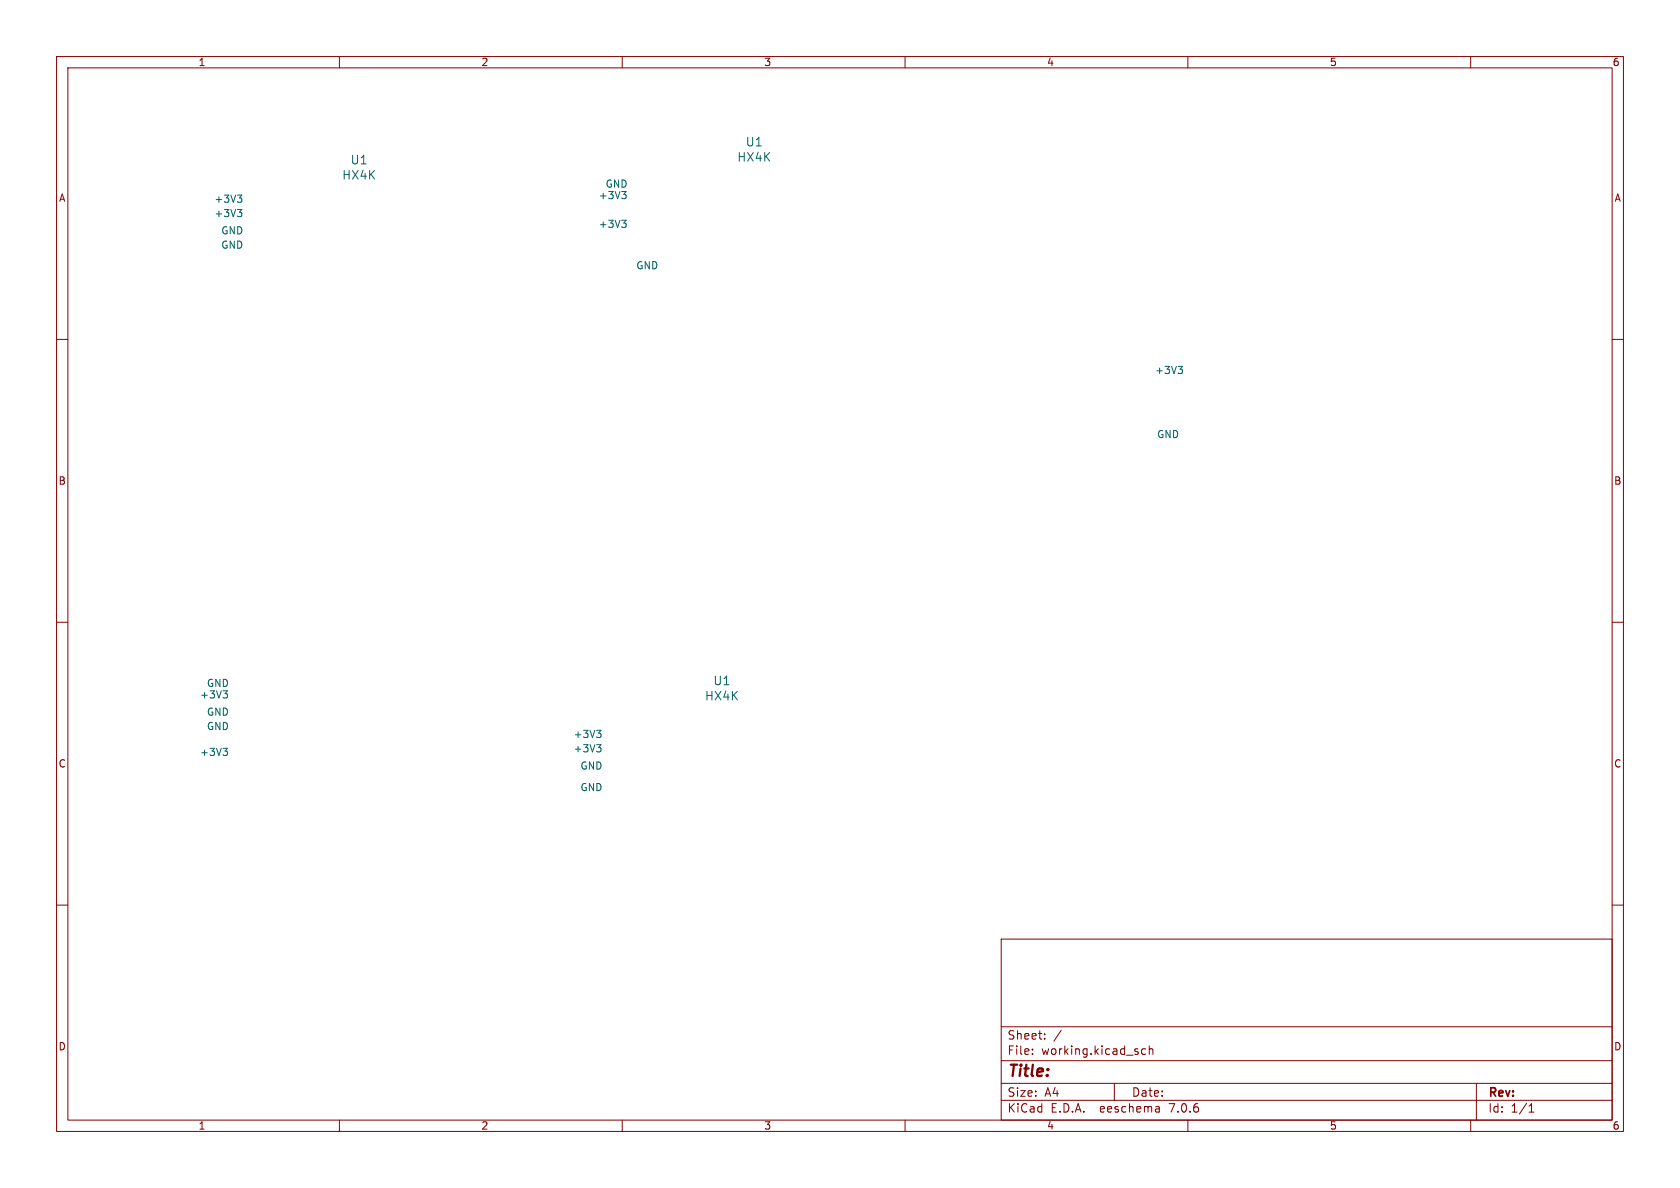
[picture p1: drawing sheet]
<svg xmlns="http://www.w3.org/2000/svg" width="297mm" height="210mm" viewBox="0 0 297 210" stroke-linecap="round" stroke-linejoin="round" font-family="sans-serif">
<g fill="none" stroke="#840000" stroke-width=".18">
<path d="M10 10h277v190h-277zM12 12h273v186h-273zM60 10v2M110 10v2M160 10v2M210 10v2M260 10v2M10 60h2M285 60h2M10 110h2M285 110h2M10 160h2"/>
<path d="M285 160h2M177 166h108v32h-108zM60 198v2M110 198v2M160 198v2M177 194.5h108M177 191.5h108M177 187.5h108M177 181.5h108M182.5 186.3v.1M182.5 185.5v.1M184.7 183.6v.1"/>
<path d="M184.7 182.8v.1M187.6 182.1l-1.3 2M197 191.5v3M202.5 185.5l-.4-.1-.3 .3v.4l.2 .2h.5M203.2 185.5l.2-.1 .3 .1 .1 .9M203.2 184.9v1.5M204.9 195.7l.1 .9M205 196.5l-.2 .1M205 196h-.2M210 198v2M260 198v2M261 191.5v6.5"/>
<path d="M270.3 196.6h.9M270.3 195.5l.4-.4v1.5"/>
</g>
<g fill="none" stroke="#006464" stroke-width=".18">
<path d="M42 37h.8l-.5 .5M42 34.5h.8l-.5 .5M42.5 37.5l.3 .3v.3l-.3 .2M42.5 35l.3 .2v.3l-.3 .3M109.9 38.9h.8l-.4 .5M110.5 34.3l.2 .3v.3l-.2 .2M110.5 39.4l.2 .3v.3l-.2 .2M110.7 33.9l-.4 .4M208.3 64.8h.8l-.5 .4M208.8 65.2l.3 .3v.3l-.3 .2M39.4 132.3h.8l-.4 .5M40 132.8l.2 .2v.3l-.2 .2"/>
<path d="M40 122.6l.2 .2v.3l-.2 .3M40.2 122.1l-.4 .5M105.5 131.6h.8l-.5 .5M105.5 129.1h.8l-.5 .5M106 132.1l.3 .3v.3l-.3 .2M106 129.6l.3 .2v.3l-.3 .3"/>
</g>
<text font-size="2.8" fill="#840000" x="178" y="190.9">Title:</text>
<g font-size="2.1" fill="#006464">
<text x="61.9" y="29.3">U1</text>
<text x="130.3" y="28.8">HX4K</text>
<text x="131.7" y="26.1">U1</text>
<text x="60.4" y="32">HX4K</text>
<text x="124.5" y="124">HX4K</text>
<text x="126" y="121.3">U1</text>
</g>
<g font-size="2.1" fill="#840000">
<text x="178" y="184">Sheet:</text>
<text x="178" y="186.7">File:</text>
<text x="184.1" y="186.7">working.kicad_sch</text>
<text x="178" y="196.9">KiCad</text>
<text x="178" y="194.1">Size:</text>
<text x="184.7" y="194.1">A4</text>
<text x="185.7" y="196.9">E.D.A.</text>
<text x="194.6" y="196.9">eeschema</text>
<text x="200" y="194.1">Date:</text>
<text x="207" y="196.9">7.0.6</text>
<text x="263" y="194.3">Rev:</text>
<text x="263" y="196.9">Id:</text>
<text x="267.1" y="196.9">1/1</text>
</g>
<g font-size="1.8" fill="#840000">
<text x="35" y="11.9">1</text>
<text x="85" y="11.9">2</text>
<text x="135" y="11.9">3</text>
<text x="185" y="11.9">4</text>
<text x="235" y="11.9">5</text>
<text x="285" y="11.9">6</text>
<text x="10.3" y="35.9">A</text>
<text x="285.3" y="35.9">A</text>
<text x="10.3" y="85.9">B</text>
<text x="285.3" y="85.9">B</text>
<text x="10.3" y="135.9">C</text>
<text x="285.3" y="135.9">C</text>
<text x="10.3" y="185.9">D</text>
<text x="285.3" y="185.9">D</text>
<text x="35" y="199.9">1</text>
<text x="85" y="199.9">2</text>
<text x="135" y="199.9">3</text>
<text x="185" y="199.9">4</text>
<text x="235" y="199.9">5</text>
<text x="285" y="199.9">6</text>
</g>
<g font-size="1.8" fill="#006464">
<text x="105.8" y="35.4">+3V3</text>
<text x="107" y="33.4">GND</text>
<text x="37.8" y="38.6">+3V3</text>
<text x="37.8" y="36">+3V3</text>
<text x="39" y="41.6">GND</text>
<text x="105.8" y="40.5">+3V3</text>
<text x="39" y="44.2">GND</text>
<text x="112.4" y="47.8">GND</text>
<text x="204.1" y="66.3">+3V3</text>
<text x="204.5" y="77.6">GND</text>
<text x="35.3" y="123.7">+3V3</text>
<text x="36.5" y="121.6">GND</text>
<text x="36.5" y="129.3">GND</text>
<text x="36.5" y="126.7">GND</text>
<text x="101.3" y="130.7">+3V3</text>
<text x="35.3" y="133.8">+3V3</text>
<text x="101.3" y="133.2">+3V3</text>
<text x="102.5" y="136.2">GND</text>
<text x="102.5" y="140.1">GND</text>
</g>
</svg>
